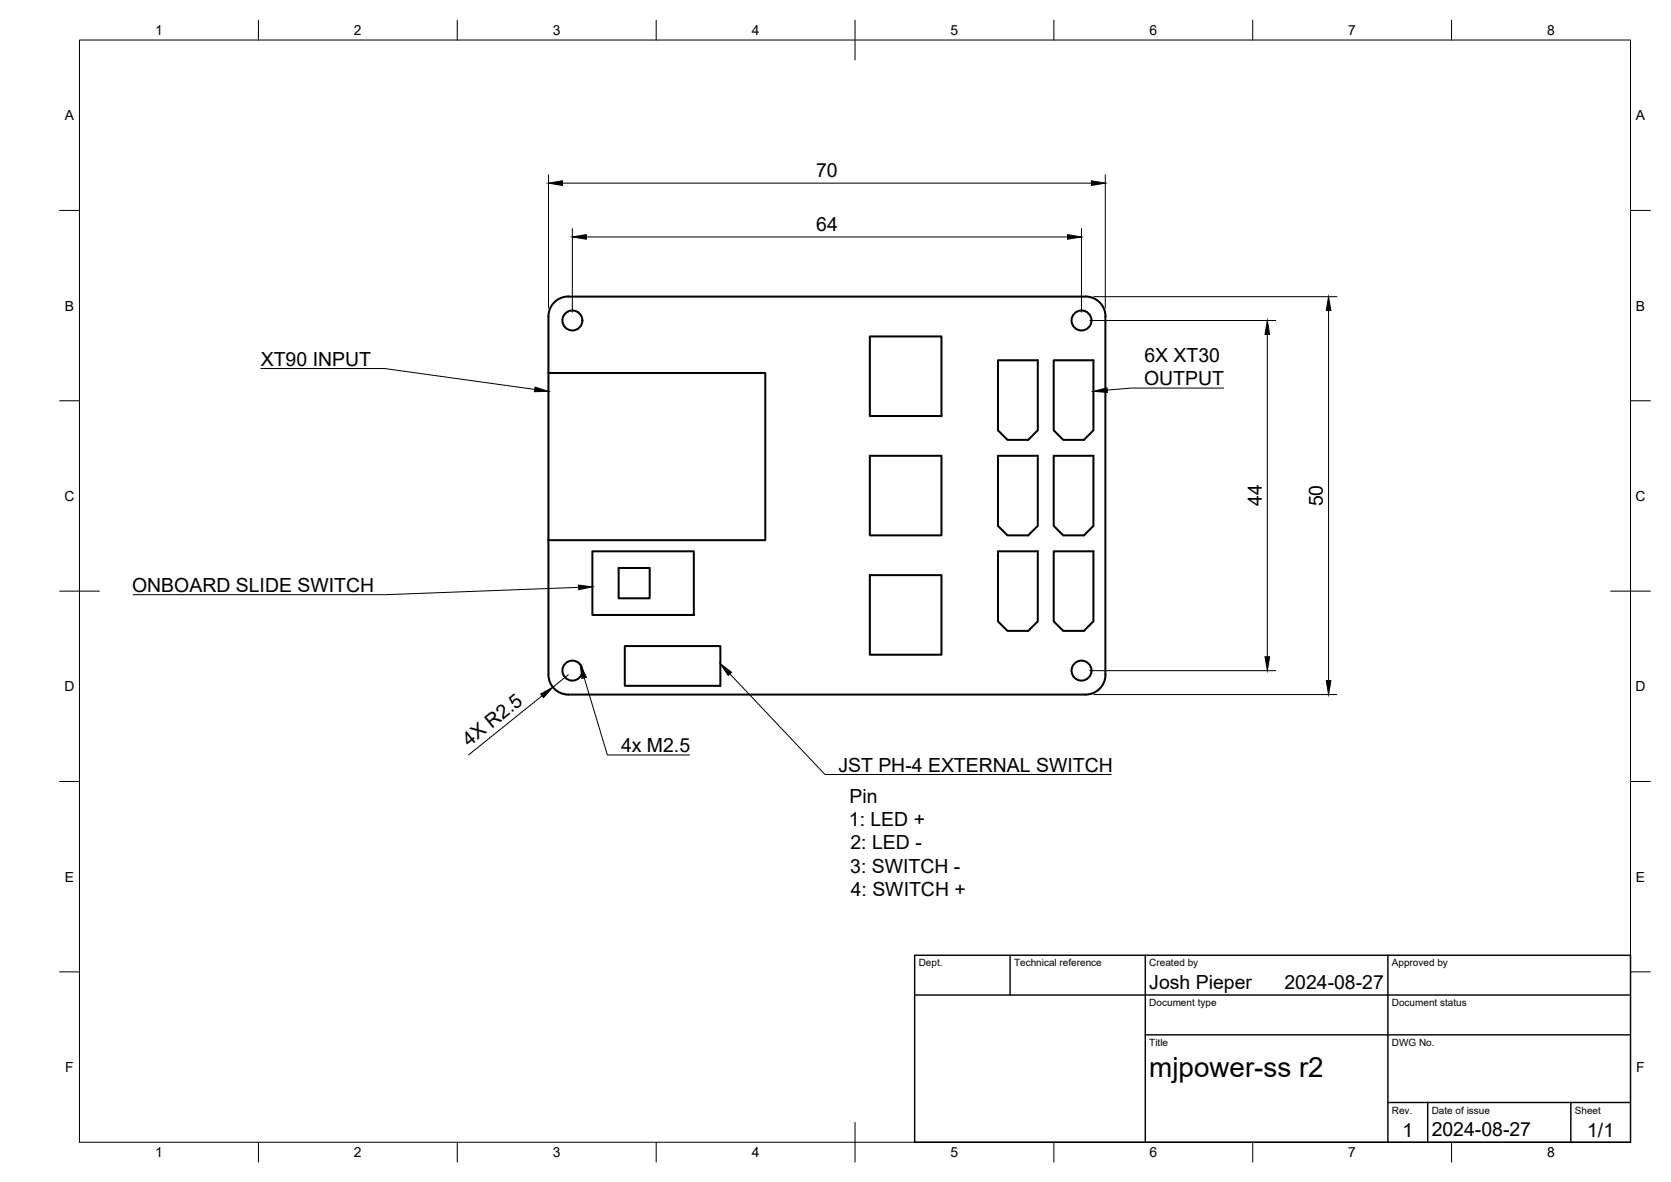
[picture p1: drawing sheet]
<svg xmlns="http://www.w3.org/2000/svg" width="420mm" height="297mm" viewBox="0 0 420 297" stroke-linecap="round" stroke-linejoin="round" font-family="sans-serif">
<!-- layer: Visible -->
<g fill="none" stroke="#000" stroke-width=".51">
<path d="M142.9 74.5h130M142.9 74.5a5 5 0 0 0-5 5v14.2M273 74.5a5 5 0 0 1 4.9 5l.1 90a5 5 0 0 1-5.1 5h-130a5 5 0 0 1-5-4.9v-33.9h54.5v-42h-54.5v42M218.7 84.5h18v20h-18zM250.9 90.5h10v17.6l-2.4 2.4h-5.2l-2.4-2.4zM264.9 90.5h10v17.6l-2.4 2.4h-5.2l-2.4-2.4zM218.7 114.5h18v20h-18zM250.9 114.5h10v17.7l-2.4 2.3h-5.2l-2.4-2.3zM264.9 114.5h10v17.7l-2.4 2.3h-5.2l-2.4-2.3zM148.9 138.5h25.6v16h-25.6zM250.9 138.5h10v17.7l-2.4 2.3h-5.2l-2.4-2.3zM264.9 138.5h10v17.7l-2.4 2.3h-5.2l-2.4-2.3z"/>
<path d="M155.6 142.7h7.8v7.7h-7.8zM218.7 144.5h18v20h-18zM157.1 162.4h24v9.9h-24z"/>
<circle cx="143.9" cy="80.5" r="2.51"/>
<circle cx="271.9" cy="80.5" r="2.51"/>
<circle cx="143.9" cy="168.5" r="2.51"/>
<circle cx="271.9" cy="168.5" r="2.51"/>
</g>
<!-- layer: BORDER -->
<g fill="none" stroke="#000" stroke-width=".25">
<path d="M20 10.1h390v276.9h-390zM65 5.1v5M115 5.1v5M165 5.1v5M215 5.1v10M265 5.1v5M315 5.1v5M365 5.1v5M15 52.9h5M410 52.9h5M15 100.7h5M410 100.7h5"/>
<path d="M15 148.6h10M405 148.6h10M15 196.4h5M410 196.4h5M15 244.2h5M410 244.2h5M65 287v5M115 287v5M165 287v5M215 282.1v9.9M265 287v5M315 287v5"/>
<path d="M365 287v5"/>
</g>
<!-- layer: TITLEBLOCK -->
<path d="M230 240.1h180v46.9h-180zM230 250h180M254 240.1v9.9M288 240.1v46.9M349 240.1v46.9M288 260.1h122M349 277.1h61M359 277.1v9.9M395 277.1v9.9" fill="none" stroke="#000" stroke-width=".36"/>
<!-- layer: FD_Dimensions -->
<g fill="none" stroke="#000" stroke-width=".25">
<path d="M137.9 43.9v33.6M141.4 46h133M143.9 57.5v21M147.4 59.5h121M271.9 57.5v21M277.9 43.9v33.6M275 74.6h61.1M334.1 78v93M274 80.5h46.8M318.7 84v81M136.3 174.9l-18.5 14.8M142.9 169.6l-3.9 3.1"/>
<path d="M274 168.5h46.8M275 174.5h61.1"/>
</g>
<path d="M137.9 46l3.5-.6v1.2zM143.9 59.5l3.5-.5v1.1zM268.4 59l3.5 .5-3.5 .6zM274.4 45.4l3.5 .6-3.5 .6zM334.1 74.6l.5 3.4h-1.1zM318.7 80.5l.5 3.5h-1.1zM135.9 174.4l3.1-1.7-2.3 2.6zM318.1 165h1.1l-.5 3.5zM333.5 171h1.1l-.5 3.5z" fill="#000" stroke="#000" stroke-width=".25"/>
<!-- layer: Hole Notes -->
<path d="M145.9 167l1.5 3.2-1.1 .3z" fill="#000" stroke="#000" stroke-width=".25"/>
<path d="M146.9 170.3l5.8 19.4h20.7" fill="none" stroke="#000" stroke-width=".25"/>
<!-- layer: Leaders -->
<path d="M134.5 97.3l3.4 1-3.5 .1zM274.9 98.3l3.5-.8v1.1zM145.5 147l3.5 .5-3.5 .7zM181.1 166.8l2.8 2.1-.8 .8z" fill="#000" stroke="#000" stroke-width=".25"/>
<path d="M65.6 92.6h31.1l37.8 5.3M146 93.8h4.8M307.7 97.5h-23.3l-6 .5M145.5 147.6l-48.3 1.8h-63.7M183.5 169.3l23.9 25.3h72" fill="none" stroke="#000" stroke-width=".25"/>
<text font-size="7" x="289" y="270.6">mjpower-ss r2</text>
<g font-size="4.9">
<text x="205.2" y="44.6">70</text>
<text x="205.2" y="58.1">64</text>
<text x="65.6" y="91.9">XT90 INPUT</text>
<text x="287.7" y="90.9">6X XT30</text>
<text x="287.7" y="96.8">OUTPUT</text>
<text x="317.3" y="127.2" transform="rotate(-90 317.3 127.2)">44</text>
<text x="332.6" y="127.2" transform="rotate(-90 332.6 127.2)">50</text>
<text x="33.2" y="148.7">ONBOARD SLIDE SWITCH</text>
<text x="117.9" y="187.7" transform="rotate(-39 117.9 187.7)">4X R2.5</text>
<text x="156.1" y="189">4x M2.5</text>
<text x="210.8" y="193.9">JST PH-4 EXTERNAL SWITCH</text>
<text x="213.6" y="201.7">Pin</text>
<text x="213.4" y="207.6">1: LED +</text>
<text x="213.8" y="213.4">2: LED -</text>
<text x="213.8" y="219.3">3: SWITCH -</text>
<text x="213.9" y="225.2">4: SWITCH +</text>
<text x="289" y="248.5">Josh Pieper</text>
<text x="323" y="248.5">2024-08-27</text>
<text x="352.6" y="285.7">1</text>
<text x="360" y="285.5">2024-08-27</text>
<text x="399.1" y="285.7">1/1</text>
</g>
<g font-size="3.5">
<text x="39" y="8.8">1</text>
<text x="89" y="8.8">2</text>
<text x="139" y="8.8">3</text>
<text x="189" y="8.8">4</text>
<text x="239" y="8.8">5</text>
<text x="289" y="8.8">6</text>
<text x="339" y="8.8">7</text>
<text x="389" y="8.8">8</text>
<text x="16.3" y="30.2">A</text>
<text x="411.3" y="30.2">A</text>
<text x="16.3" y="78">B</text>
<text x="411.3" y="78">B</text>
<text x="16.2" y="125.9">C</text>
<text x="411.2" y="125.9">C</text>
<text x="16.2" y="173.7">D</text>
<text x="411.2" y="173.7">D</text>
<text x="16.3" y="221.6">E</text>
<text x="411.3" y="221.6">E</text>
<text x="16.4" y="269.4">F</text>
<text x="411.4" y="269.4">F</text>
<text x="39" y="290.8">1</text>
<text x="89" y="290.8">2</text>
<text x="139" y="290.8">3</text>
<text x="189" y="290.8">4</text>
<text x="239" y="290.8">5</text>
<text x="289" y="290.8">6</text>
<text x="339" y="290.8">7</text>
<text x="389" y="290.8">8</text>
</g>
<g font-size="2.5">
<text x="231" y="242.9">Dept.</text>
<text x="255" y="242.9">Technical reference</text>
<text x="289" y="242.9">Created by</text>
<text x="350" y="242.9">Approved by</text>
<text x="289" y="252.8">Document type</text>
<text x="350" y="252.8">Document status</text>
<text x="289" y="262.9">Title</text>
<text x="350" y="262.9">DWG No.</text>
<text x="350" y="279.9">Rev.</text>
<text x="360" y="279.9">Date of issue</text>
<text x="396" y="279.9">Sheet</text>
</g>
</svg>
